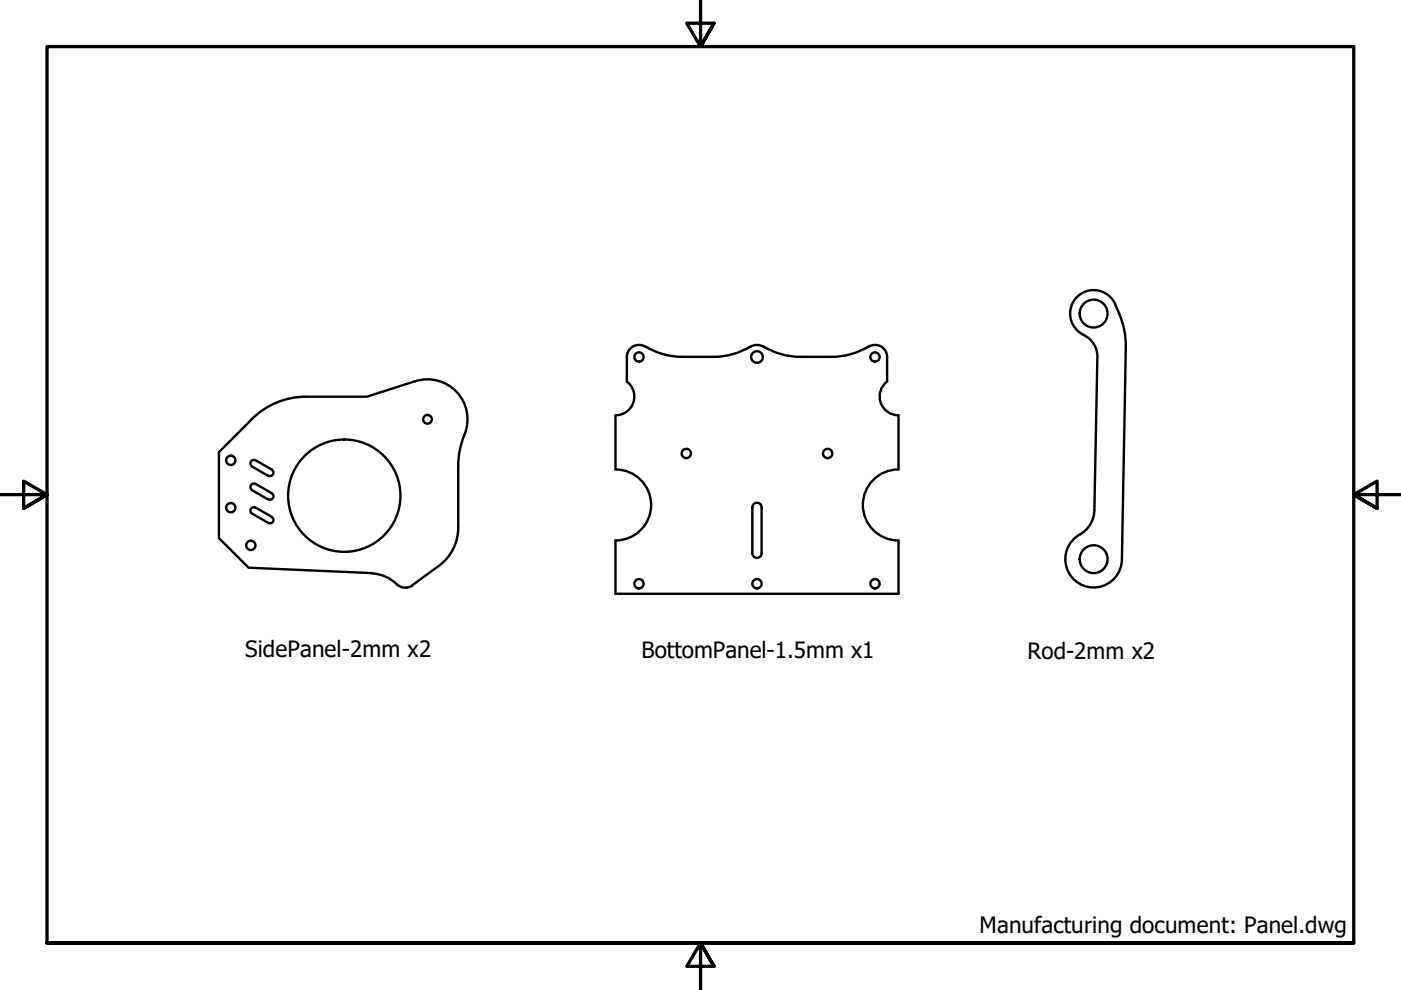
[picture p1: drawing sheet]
<svg xmlns="http://www.w3.org/2000/svg" width="297mm" height="210mm" viewBox="0 0 297 210" stroke-linecap="round" stroke-linejoin="round" font-family="sans-serif">
<g fill="none" stroke="#000" stroke-width=".51">
<path d="M132.9 75.7v5.2a4 4 0 0 1 1.4 4.4 4 4 0 0 1-3.8 2.7v11.5M136.8 73.5a2.57 2.57 0 0 0-3.9 2.2M136.8 73.4a15 15 0 0 0 7.9 2.3h6.6M159.1 73.4a15 15 0 0 1-7.8 2.3M159.2 73.5a2.57 2.57 0 0 1 2.6 0M161.8 73.4a15 15 0 0 0 7.9 2.3h6.6a15 15 0 0 0 7.9-2.3M184.2 73.5a2.57 2.57 0 0 1 3.9 2.2M188.1 75.7v5.2a4 4 0 0 0-1.4 4.4 4 4 0 0 0 3.8 2.7M232.7 75.7l-.7 32.5M236.4 64.5l.9 2M236.4 64.5a5 5 0 0 0-8-1.6 5 5 0 0 0 1.4 8.1 5 5 0 0 1 2.9 4.7M237.3 66.5a17 17 0 0 1 1.4 7.1l-.8 41.1"/>
<path d="M53.4 88.9l-7 7v18.2l6.3 6.3 26.2 1.1M53.4 98.9l3.4 2M53.5 98.9a.73 .73 0 0 1-.3-1 .73 .73 0 0 1 1-.3l3.4 1.9M57.6 99.6a.73 .73 0 0 1 .3 1 .73 .73 0 0 1-1 .2M88 80.8a8.5 8.5 0 0 1 9.2 2.7 8.5 8.5 0 0 1 1 9.5l-.9 3.2-.1 2.5M88.1 80.8l-10.3 3.3h-12.9a16.2 16.2 0 0 0-11.5 4.8M97.2 98.8v13.1M130.5 99.5a7.5 7.5 0 0 1 7.5 7.6 7.5 7.5 0 0 1-7.5 7.5v11.3h60v-11.3M190.5 99.5a7.5 7.5 0 0 0-7.6 7.6 7.5 7.5 0 0 0 7.6 7.5M190.5 88v11.5M53.4 108.9l3.4 1.9M53.4 103.9l3.4 2"/>
<path d="M54.2 102.6l3.4 2a.73 .73 0 0 1 .3 1 .73 .73 0 0 1-1 .3M54.2 107.6l3.4 2M54.2 107.6a.73 .73 0 0 0-1 .3 .73 .73 0 0 0 .3 1M54.2 102.6a.73 .73 0 0 0-1 .3 .73 .73 0 0 0 .3 1M57.6 109.6a.73 .73 0 0 1 .3 1 .73 .73 0 0 1-1 .3M93 120l-5.6 4.1M97.2 111.9a10 10 0 0 1-4.2 8.1M159.5 117.3a.98 .98 0 0 0 1 1 .98 .98 0 0 0 1-1M161.5 117.3v-9.7a.98 .98 0 0 0-1-1 .98 .98 0 0 0-1 1v9.7M229 113.3a6 6 0 0 0-.2 10.4 6 6 0 0 0 9.1-5.1v-4M232 108.2a6 6 0 0 1-3.1 5.1M78.9 121.6a8 8 0 0 1 5.3 2.3"/>
<path d="M84.2 123.9a2.51 2.51 0 0 0 3.2 .2"/>
<circle cx="135.5" cy="75.7" r=".98"/>
<circle cx="160.5" cy="75.7" r="1.24"/>
<circle cx="185.5" cy="75.7" r=".98"/>
<circle cx="231.9" cy="66.5" r="2.95"/>
<circle cx="48.9" cy="97.6" r=".98"/>
<circle cx="90.6" cy="88.9" r=".92"/>
<circle cx="145.5" cy="96.1" r=".98"/>
<circle cx="175.5" cy="96.1" r=".98"/>
<circle cx="48.9" cy="107.6" r=".98"/>
<circle cx="53.2" cy="115.6" r=".98"/>
<circle cx="73" cy="105.1" r="11.9"/>
<circle cx="231.9" cy="118.6" r="2.95"/>
<circle cx="135.5" cy="123.8" r=".98"/>
<circle cx="160.5" cy="123.8" r=".98"/>
<circle cx="185.5" cy="123.8" r=".98"/>
</g>
<path d="M148.5 -.1v10l-2.9-5h5.8l-2.9 5 2.9-5M0 104.9h10l-5-2.9v5.8l5-2.9-5 2.9M297 104.9h-10l5-2.9v5.8l-5-2.9 5 2.9M10 199.9v-190h277v190h-277h277M151.4 204.9l-2.9-5 2.9 5h-5.8l2.9-5v10" fill="none" stroke="#000" stroke-width=".7"/>
<g font-size="4.8">
<text x="52" y="139.2">SidePanel-2mm x2</text>
<text x="136" y="139.5">BottomPanel-1.5mm x1</text>
<text x="217.9" y="139.8">Rod-2mm x2</text>
<text x="207.6" y="197.8">Manufacturing document: Panel.dwg</text>
</g>
</svg>
